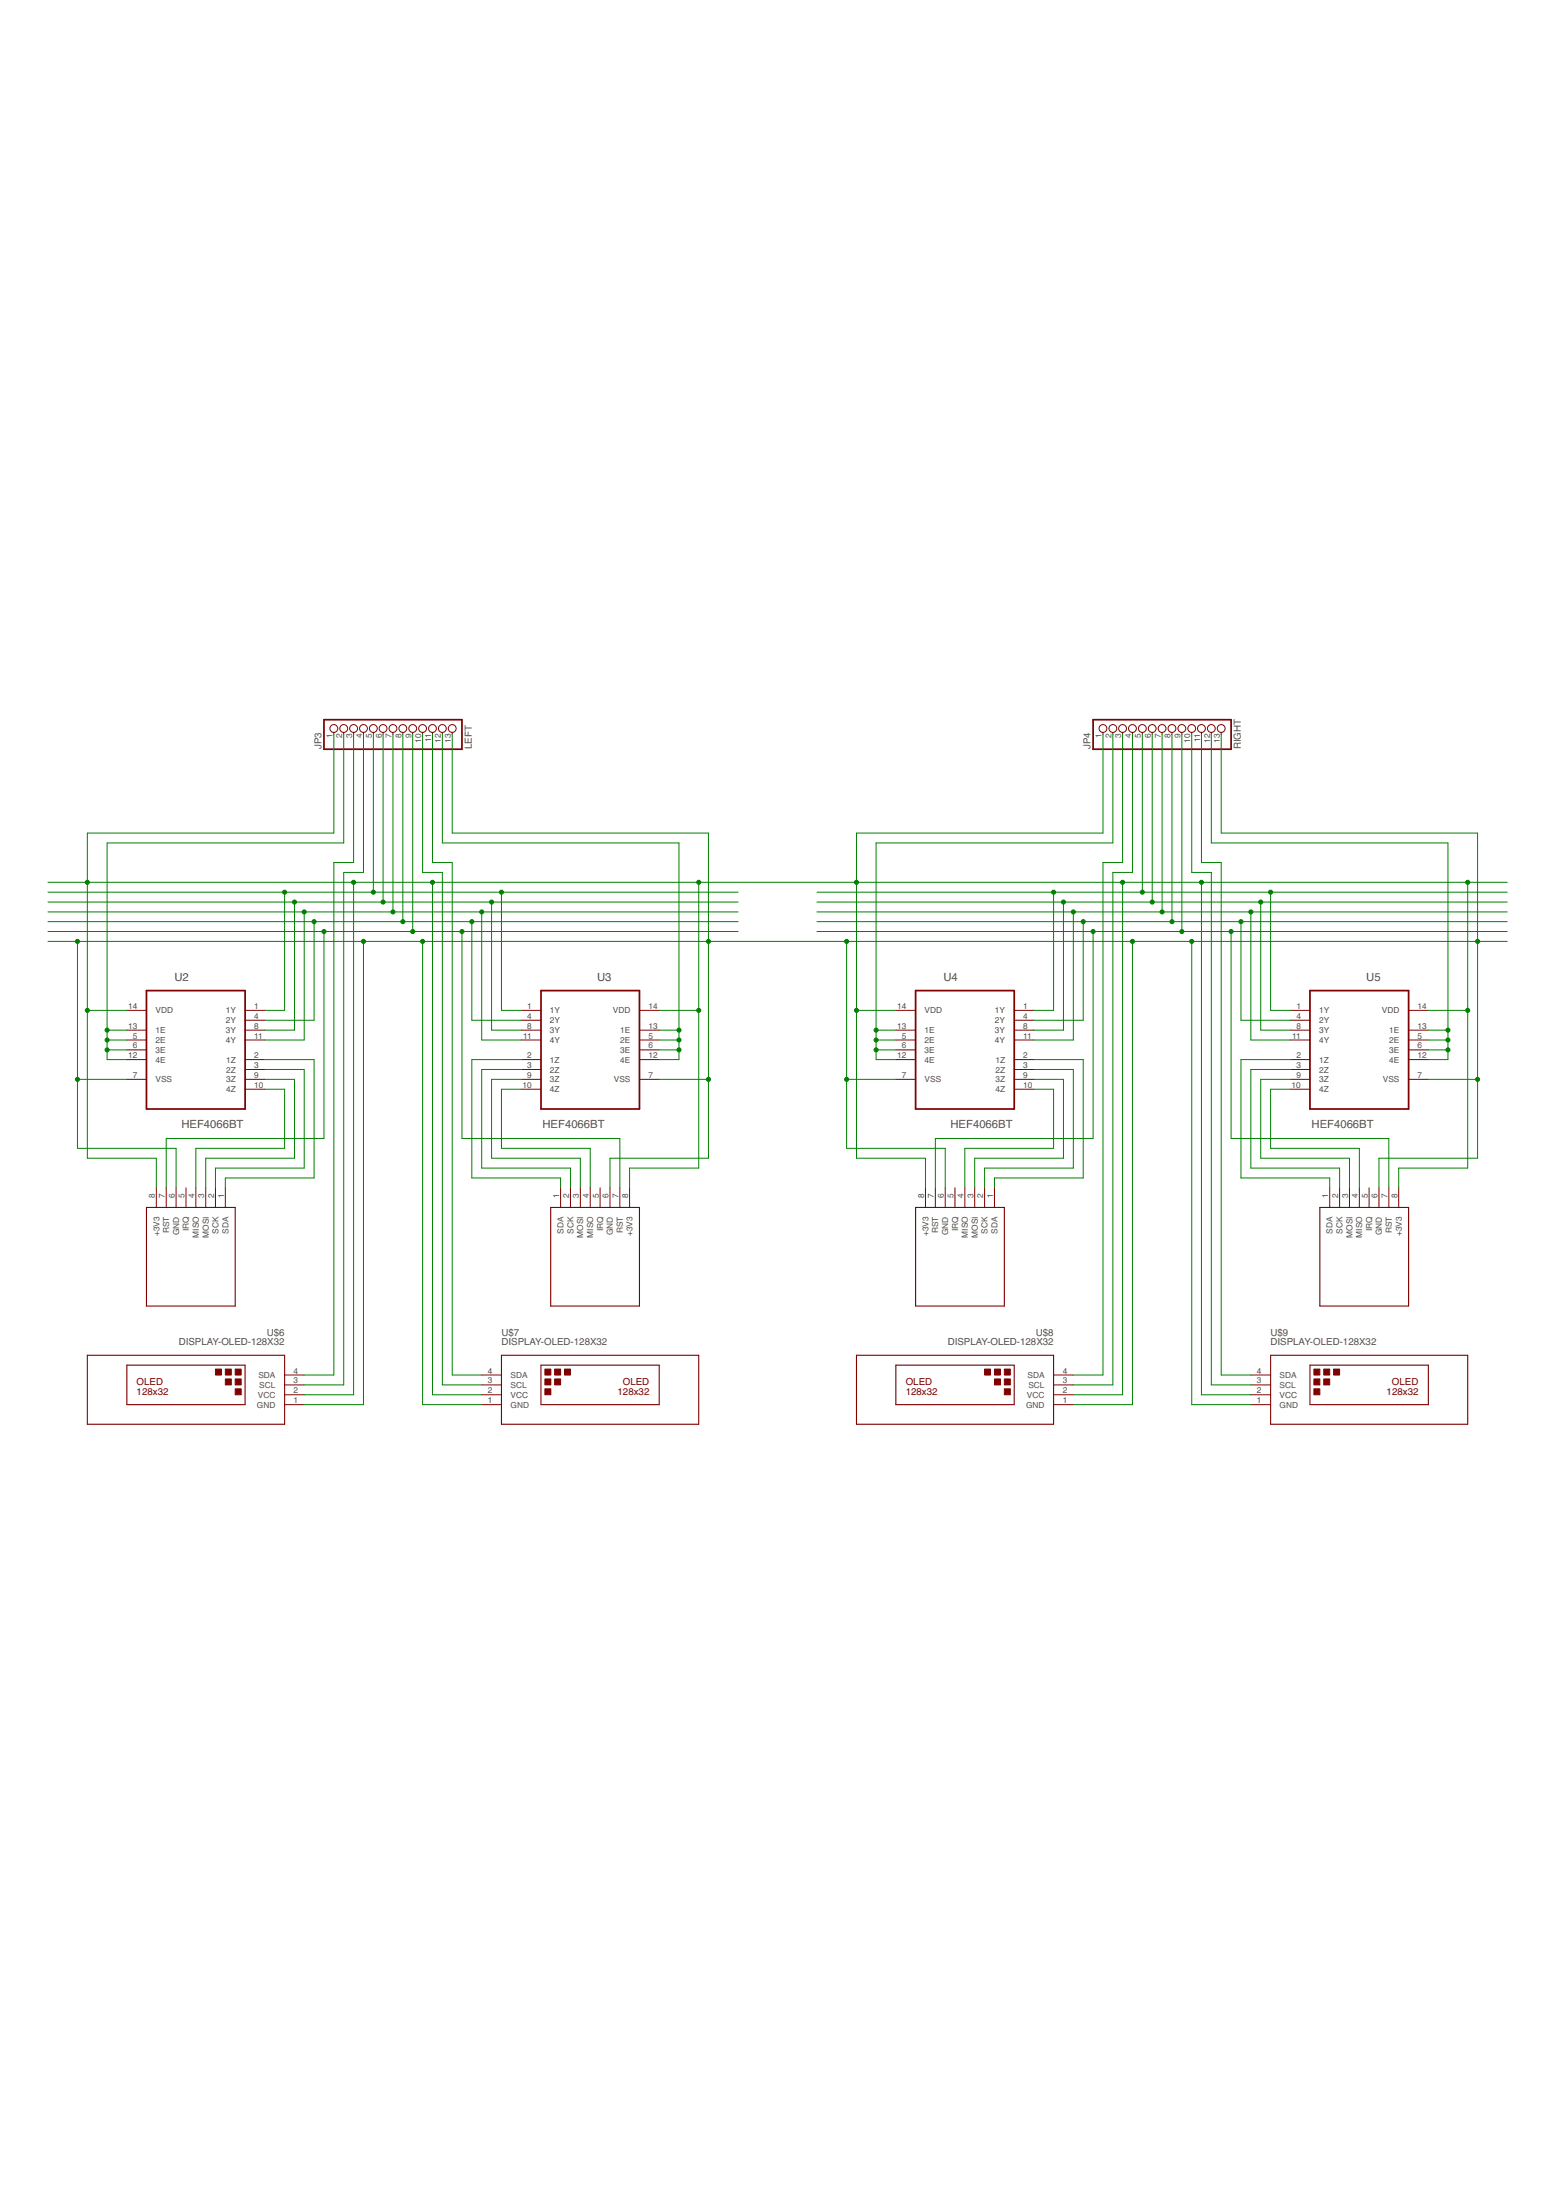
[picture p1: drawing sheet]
<?xml version="1.0" encoding="utf-8"?>
<!DOCTYPE eagle SYSTEM "eagle.dtd">
<!--
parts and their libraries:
diy-modules: Released under the Creative Commons Attribution 4.0 International License: http://creativecommons.org/licenses/by/4.0
-->
<eagle version="7.7.0">
<drawing>
<settings>
<setting alwaysvectorfont="no"/>
<setting verticaltext="up"/>
</settings>
<grid distance="0.1" unitdist="inch" unit="inch" style="lines" multiple="1" display="no" altdistance="0.01" altunitdist="inch" altunit="inch"/>
<schematic xreflabel="%F%N/%S.%C%R" xrefpart="/%S.%C%R">
<libraries>
<library name="miro">
<symbols>
<symbol name="RFID-RC522">
<pin name="SDA" x="2.54" y="2.54" length="middle" rot="R90"/>
<pin name="SCK" x="5.08" y="2.54" length="middle" rot="R90"/>
<pin name="MOSI" x="7.62" y="2.54" length="middle" rot="R90"/>
<pin name="MISO" x="10.16" y="2.54" length="middle" rot="R90"/>
<pin name="IRQ" x="12.7" y="2.54" length="middle" rot="R90"/>
<pin name="GND" x="15.24" y="2.54" length="middle" direction="pwr" rot="R90"/>
<pin name="RST" x="17.78" y="2.54" length="middle" rot="R90"/>
<pin name="+3V3" x="20.32" y="2.54" length="middle" direction="pwr" rot="R90"/>
<wire x1="0" y1="7.62" x2="0" y2="33.02" width="0.254" layer="94"/>
<wire x1="0" y1="33.02" x2="22.86" y2="33.02" width="0.254" layer="94"/>
<wire x1="22.86" y1="33.02" x2="22.86" y2="7.62" width="0.254" layer="94"/>
<wire x1="22.86" y1="7.62" x2="0" y2="7.62" width="0.254" layer="94"/>
</symbol>
</symbols>
<devicesets>
<deviceset name="RFID-RC522">
<gates>
<gate name="G$1" symbol="RFID-RC522" x="0" y="0"/>
</gates>
<devices>
<device name="" package="RFID-RC522">
<connects>
<connect gate="G$1" pin="+3V3" pad="8"/>
<connect gate="G$1" pin="GND" pad="6"/>
<connect gate="G$1" pin="IRQ" pad="5"/>
<connect gate="G$1" pin="MISO" pad="4"/>
<connect gate="G$1" pin="MOSI" pad="3"/>
<connect gate="G$1" pin="RST" pad="7"/>
<connect gate="G$1" pin="SCK" pad="2"/>
<connect gate="G$1" pin="SDA" pad="1"/>
</connects>
<technologies>
<technology name=""/>
</technologies>
</device>
</devices>
</deviceset>
</devicesets>
</library>
<library name="NXP_By_element14_Batch_1">
<symbols>
<symbol name="HEF4066BT">
<pin name="VDD" x="-17.78" y="7.62" length="middle" direction="pwr"/>
<pin name="1E" x="-17.78" y="2.54" length="middle" direction="in"/>
<pin name="2E" x="-17.78" y="0" length="middle" direction="in"/>
<pin name="3E" x="-17.78" y="-2.54" length="middle" direction="in"/>
<pin name="4E" x="-17.78" y="-5.08" length="middle" direction="in"/>
<pin name="VSS" x="-17.78" y="-10.16" length="middle" direction="pas"/>
<pin name="1Y" x="17.78" y="7.62" length="middle" rot="R180"/>
<pin name="2Y" x="17.78" y="5.08" length="middle" rot="R180"/>
<pin name="3Y" x="17.78" y="2.54" length="middle" rot="R180"/>
<pin name="4Y" x="17.78" y="0" length="middle" rot="R180"/>
<pin name="1Z" x="17.78" y="-5.08" length="middle" rot="R180"/>
<pin name="2Z" x="17.78" y="-7.62" length="middle" rot="R180"/>
<pin name="3Z" x="17.78" y="-10.16" length="middle" rot="R180"/>
<pin name="4Z" x="17.78" y="-12.7" length="middle" rot="R180"/>
<wire x1="-12.7" y1="12.7" x2="-12.7" y2="-17.78" width="0.4064" layer="94"/>
<wire x1="-12.7" y1="-17.78" x2="12.7" y2="-17.78" width="0.4064" layer="94"/>
<wire x1="12.7" y1="-17.78" x2="12.7" y2="12.7" width="0.4064" layer="94"/>
<wire x1="12.7" y1="12.7" x2="-12.7" y2="12.7" width="0.4064" layer="94"/>
<text x="-5.5118" y="15.2146" size="2.0828" layer="95" ratio="10" rot="SR0">&gt;NAME</text>
<text x="-3.7084" y="-22.7076" size="2.0828" layer="96" ratio="10" rot="SR0">&gt;VALUE</text>
</symbol>
</symbols>
<devicesets>
<deviceset name="HEF4066BT" prefix="U">
<gates>
<gate name="A" symbol="HEF4066BT" x="0" y="0"/>
</gates>
<devices>
<device name="" package="SOIC127P600X175-14N">
<connects>
<connect gate="A" pin="1E" pad="13"/>
<connect gate="A" pin="1Y" pad="1"/>
<connect gate="A" pin="1Z" pad="2"/>
<connect gate="A" pin="2E" pad="5"/>
<connect gate="A" pin="2Y" pad="4"/>
<connect gate="A" pin="2Z" pad="3"/>
<connect gate="A" pin="3E" pad="6"/>
<connect gate="A" pin="3Y" pad="8"/>
<connect gate="A" pin="3Z" pad="9"/>
<connect gate="A" pin="4E" pad="12"/>
<connect gate="A" pin="4Y" pad="11"/>
<connect gate="A" pin="4Z" pad="10"/>
<connect gate="A" pin="VDD" pad="14"/>
<connect gate="A" pin="VSS" pad="7"/>
</connects>
<technologies>
<technology name="">
<attribute name="MPN" value="HEF4066BT" constant="no"/>
<attribute name="OC_FARNELL" value="1085287" constant="no"/>
<attribute name="OC_NEWARK" value="97K1294" constant="no"/>
<attribute name="PACKAGE" value="SOIC-14" constant="no"/>
<attribute name="SUPPLIER" value="NXP" constant="no"/>
</technology>
</technologies>
</device>
</devices>
</deviceset>
</devicesets>
</library>
<library name="pinhead">
<symbols>
<symbol name="PINHD13">
<wire x1="-6.35" y1="-17.78" x2="1.27" y2="-17.78" width="0.4064" layer="94"/>
<wire x1="1.27" y1="-17.78" x2="1.27" y2="17.78" width="0.4064" layer="94"/>
<wire x1="1.27" y1="17.78" x2="-6.35" y2="17.78" width="0.4064" layer="94"/>
<wire x1="-6.35" y1="17.78" x2="-6.35" y2="-17.78" width="0.4064" layer="94"/>
<text x="-6.35" y="18.415" size="1.778" layer="95">&gt;NAME</text>
<text x="-6.35" y="-20.32" size="1.778" layer="96">&gt;VALUE</text>
<pin name="1" x="-2.54" y="15.24" visible="pad" length="short" direction="pas" function="dot"/>
<pin name="2" x="-2.54" y="12.7" visible="pad" length="short" direction="pas" function="dot"/>
<pin name="3" x="-2.54" y="10.16" visible="pad" length="short" direction="pas" function="dot"/>
<pin name="4" x="-2.54" y="7.62" visible="pad" length="short" direction="pas" function="dot"/>
<pin name="5" x="-2.54" y="5.08" visible="pad" length="short" direction="pas" function="dot"/>
<pin name="6" x="-2.54" y="2.54" visible="pad" length="short" direction="pas" function="dot"/>
<pin name="7" x="-2.54" y="0" visible="pad" length="short" direction="pas" function="dot"/>
<pin name="8" x="-2.54" y="-2.54" visible="pad" length="short" direction="pas" function="dot"/>
<pin name="9" x="-2.54" y="-5.08" visible="pad" length="short" direction="pas" function="dot"/>
<pin name="10" x="-2.54" y="-7.62" visible="pad" length="short" direction="pas" function="dot"/>
<pin name="11" x="-2.54" y="-10.16" visible="pad" length="short" direction="pas" function="dot"/>
<pin name="12" x="-2.54" y="-12.7" visible="pad" length="short" direction="pas" function="dot"/>
<pin name="13" x="-2.54" y="-15.24" visible="pad" length="short" direction="pas" function="dot"/>
</symbol>
</symbols>
<devicesets>
<deviceset name="PINHD-1X13" prefix="JP" uservalue="yes">
<gates>
<gate name="A" symbol="PINHD13" x="0" y="0"/>
</gates>
<devices>
<device name="" package="1X13">
<connects>
<connect gate="A" pin="1" pad="1"/>
<connect gate="A" pin="10" pad="10"/>
<connect gate="A" pin="11" pad="11"/>
<connect gate="A" pin="12" pad="12"/>
<connect gate="A" pin="13" pad="13"/>
<connect gate="A" pin="2" pad="2"/>
<connect gate="A" pin="3" pad="3"/>
<connect gate="A" pin="4" pad="4"/>
<connect gate="A" pin="5" pad="5"/>
<connect gate="A" pin="6" pad="6"/>
<connect gate="A" pin="7" pad="7"/>
<connect gate="A" pin="8" pad="8"/>
<connect gate="A" pin="9" pad="9"/>
</connects>
<technologies>
<technology name=""/>
</technologies>
</device>
<device name="/90" package="1X13/90">
<connects>
<connect gate="A" pin="1" pad="1"/>
<connect gate="A" pin="10" pad="10"/>
<connect gate="A" pin="11" pad="11"/>
<connect gate="A" pin="12" pad="12"/>
<connect gate="A" pin="13" pad="13"/>
<connect gate="A" pin="2" pad="2"/>
<connect gate="A" pin="3" pad="3"/>
<connect gate="A" pin="4" pad="4"/>
<connect gate="A" pin="5" pad="5"/>
<connect gate="A" pin="6" pad="6"/>
<connect gate="A" pin="7" pad="7"/>
<connect gate="A" pin="8" pad="8"/>
<connect gate="A" pin="9" pad="9"/>
</connects>
<technologies>
<technology name=""/>
</technologies>
</device>
</devices>
</deviceset>
</devicesets>
</library>
<library name="diy-modules">
<symbols>
<symbol name="DISPLAY-OLED-128X32">
<wire x1="-25.4" y1="7.62" x2="25.4" y2="7.62" width="0.254" layer="94"/>
<wire x1="25.4" y1="7.62" x2="25.4" y2="-10.16" width="0.254" layer="94"/>
<wire x1="25.4" y1="-10.16" x2="-25.4" y2="-10.16" width="0.254" layer="94"/>
<wire x1="-25.4" y1="-10.16" x2="-25.4" y2="7.62" width="0.254" layer="94"/>
<pin name="GND" x="-30.48" y="-5.08" length="middle" direction="pwr"/>
<pin name="VCC" x="-30.48" y="-2.54" length="middle" direction="pwr"/>
<pin name="SDA" x="-30.48" y="2.54" length="middle"/>
<pin name="SCL" x="-30.48" y="0" length="middle"/>
<wire x1="-15.24" y1="5.08" x2="15.24" y2="5.08" width="0.254" layer="94"/>
<wire x1="15.24" y1="5.08" x2="15.24" y2="-5.08" width="0.254" layer="94"/>
<wire x1="15.24" y1="-5.08" x2="-15.24" y2="-5.08" width="0.254" layer="94"/>
<wire x1="-15.24" y1="-5.08" x2="-15.24" y2="5.08" width="0.254" layer="94"/>
<rectangle x1="-14.224" y1="2.54" x2="-12.7" y2="4.064" layer="94"/>
<rectangle x1="-11.684" y1="2.54" x2="-10.16" y2="4.064" layer="94"/>
<rectangle x1="-14.224" y1="0" x2="-12.7" y2="1.524" layer="94"/>
<text x="-25.4" y="12.7" size="1.778" layer="95">&gt;NAME</text>
<text x="-25.4" y="10.16" size="1.778" layer="96">&gt;VALUE</text>
<rectangle x1="-9.144" y1="2.54" x2="-7.62" y2="4.064" layer="94"/>
<rectangle x1="-14.224" y1="-2.54" x2="-12.7" y2="-1.016" layer="94"/>
<rectangle x1="-11.684" y1="0" x2="-10.16" y2="1.524" layer="94"/>
<text x="12.7" y="-2.54" size="1.778" layer="94" align="bottom-right">128x32</text>
<text x="12.7" y="0" size="1.778" layer="94" align="bottom-right">OLED</text>
</symbol>
</symbols>
<devicesets>
<deviceset name="DISPLAY-OLED-128X32">
<gates>
<gate name="G$1" symbol="DISPLAY-OLED-128X32" x="0" y="0"/>
</gates>
<devices>
<device name="" package="DISPLAY-OLED-128X32">
<connects>
<connect gate="G$1" pin="GND" pad="1"/>
<connect gate="G$1" pin="SCL" pad="3"/>
<connect gate="G$1" pin="SDA" pad="4"/>
<connect gate="G$1" pin="VCC" pad="2"/>
</connects>
<technologies>
<technology name=""/>
</technologies>
</device>
</devices>
</deviceset>
</devicesets>
</library>
</libraries>
<attributes>
</attributes>
<variantdefs>
</variantdefs>
<classes>
<class number="0" name="default" width="0" drill="0">
</class>
</classes>
<parts>
<part name="U2" library="NXP_By_element14_Batch_1" deviceset="HEF4066BT" device=""/>
<part name="U3" library="NXP_By_element14_Batch_1" deviceset="HEF4066BT" device=""/>
<part name="JP3" library="pinhead" deviceset="PINHD-1X13" device="" value="LEFT"/>
<part name="U$2" library="miro" deviceset="RFID-RC522" device=""/>
<part name="U$3" library="miro" deviceset="RFID-RC522" device=""/>
<part name="U$6" library="diy-modules" deviceset="DISPLAY-OLED-128X32" device=""/>
<part name="U$7" library="diy-modules" deviceset="DISPLAY-OLED-128X32" device=""/>
<part name="U4" library="NXP_By_element14_Batch_1" deviceset="HEF4066BT" device=""/>
<part name="U5" library="NXP_By_element14_Batch_1" deviceset="HEF4066BT" device=""/>
<part name="JP4" library="pinhead" deviceset="PINHD-1X13" device="" value="RIGHT"/>
<part name="U$4" library="miro" deviceset="RFID-RC522" device=""/>
<part name="U$5" library="miro" deviceset="RFID-RC522" device=""/>
<part name="U$8" library="diy-modules" deviceset="DISPLAY-OLED-128X32" device=""/>
<part name="U$9" library="diy-modules" deviceset="DISPLAY-OLED-128X32" device=""/>
</parts>
<sheets>
<sheet>
<plain>
</plain>
<instances>
<instance part="U2" gate="A" x="48.26" y="-22.86"/>
<instance part="U3" gate="A" x="149.86" y="-22.86" rot="MR0"/>
<instance part="JP3" gate="A" x="99.06" y="58.42" rot="R90"/>
<instance part="U$2" gate="G$1" x="58.42" y="-58.42" rot="R180"/>
<instance part="U$3" gate="G$1" x="139.7" y="-58.42" rot="MR180"/>
<instance part="U$6" gate="G$1" x="45.72" y="-111.76" rot="MR0"/>
<instance part="U$7" gate="G$1" x="152.4" y="-111.76"/>
<instance part="U4" gate="A" x="246.38" y="-22.86"/>
<instance part="U5" gate="A" x="347.98" y="-22.86" rot="MR0"/>
<instance part="JP4" gate="A" x="297.18" y="58.42" rot="R90"/>
<instance part="U$4" gate="G$1" x="256.54" y="-58.42" rot="R180"/>
<instance part="U$5" gate="G$1" x="337.82" y="-58.42" rot="MR180"/>
<instance part="U$8" gate="G$1" x="243.84" y="-111.76" rot="MR0"/>
<instance part="U$9" gate="G$1" x="350.52" y="-111.76"/>
</instances>
<busses>
</busses>
<nets>
<net name="MOSI" class="0">
<segment>
<wire x1="208.28" y1="12.7" x2="271.78" y2="12.7" width="0.1524" layer="91"/>
<wire x1="271.78" y1="12.7" x2="294.64" y2="12.7" width="0.1524" layer="91"/>
<wire x1="294.64" y1="12.7" x2="322.58" y2="12.7" width="0.1524" layer="91"/>
<wire x1="322.58" y1="12.7" x2="386.08" y2="12.7" width="0.1524" layer="91"/>
<wire x1="271.78" y1="12.7" x2="271.78" y2="-20.32" width="0.1524" layer="91"/>
<pinref part="U4" gate="A" pin="3Y"/>
<wire x1="271.78" y1="-20.32" x2="264.16" y2="-20.32" width="0.1524" layer="91"/>
<junction x="271.78" y="12.7"/>
<pinref part="U5" gate="A" pin="3Y"/>
<wire x1="330.2" y1="-20.32" x2="322.58" y2="-20.32" width="0.1524" layer="91"/>
<wire x1="322.58" y1="-20.32" x2="322.58" y2="12.7" width="0.1524" layer="91"/>
<junction x="322.58" y="12.7"/>
<junction x="294.64" y="12.7"/>
<pinref part="JP4" gate="A" pin="6"/>
<wire x1="294.64" y1="12.7" x2="294.64" y2="55.88" width="0.1524" layer="91"/>
</segment>
</net>
<net name="SS" class="0">
<segment>
<pinref part="U4" gate="A" pin="1Y"/>
<wire x1="264.16" y1="-15.24" x2="269.24" y2="-15.24" width="0.1524" layer="91"/>
<wire x1="208.28" y1="15.24" x2="269.24" y2="15.24" width="0.1524" layer="91"/>
<wire x1="269.24" y1="15.24" x2="292.1" y2="15.24" width="0.1524" layer="91"/>
<wire x1="292.1" y1="15.24" x2="325.12" y2="15.24" width="0.1524" layer="91"/>
<wire x1="325.12" y1="15.24" x2="386.08" y2="15.24" width="0.1524" layer="91"/>
<wire x1="269.24" y1="-15.24" x2="269.24" y2="15.24" width="0.1524" layer="91"/>
<junction x="269.24" y="15.24"/>
<pinref part="U5" gate="A" pin="1Y"/>
<wire x1="330.2" y1="-15.24" x2="325.12" y2="-15.24" width="0.1524" layer="91"/>
<wire x1="325.12" y1="-15.24" x2="325.12" y2="15.24" width="0.1524" layer="91"/>
<junction x="325.12" y="15.24"/>
<junction x="292.1" y="15.24"/>
<pinref part="JP4" gate="A" pin="5"/>
<wire x1="292.1" y1="15.24" x2="292.1" y2="55.88" width="0.1524" layer="91"/>
</segment>
</net>
<net name="MISO" class="0">
<segment>
<wire x1="208.28" y1="10.16" x2="274.32" y2="10.16" width="0.1524" layer="91"/>
<pinref part="U4" gate="A" pin="4Y"/>
<wire x1="274.32" y1="10.16" x2="297.18" y2="10.16" width="0.1524" layer="91"/>
<wire x1="297.18" y1="10.16" x2="320.04" y2="10.16" width="0.1524" layer="91"/>
<wire x1="320.04" y1="10.16" x2="386.08" y2="10.16" width="0.1524" layer="91"/>
<wire x1="264.16" y1="-22.86" x2="274.32" y2="-22.86" width="0.1524" layer="91"/>
<wire x1="274.32" y1="-22.86" x2="274.32" y2="10.16" width="0.1524" layer="91"/>
<junction x="274.32" y="10.16"/>
<pinref part="U5" gate="A" pin="4Y"/>
<wire x1="330.2" y1="-22.86" x2="320.04" y2="-22.86" width="0.1524" layer="91"/>
<wire x1="320.04" y1="-22.86" x2="320.04" y2="10.16" width="0.1524" layer="91"/>
<junction x="320.04" y="10.16"/>
<junction x="297.18" y="10.16"/>
<pinref part="JP4" gate="A" pin="7"/>
<wire x1="297.18" y1="10.16" x2="297.18" y2="55.88" width="0.1524" layer="91"/>
</segment>
</net>
<net name="SCK" class="0">
<segment>
<wire x1="208.28" y1="7.62" x2="276.86" y2="7.62" width="0.1524" layer="91"/>
<pinref part="U4" gate="A" pin="2Y"/>
<wire x1="276.86" y1="7.62" x2="299.72" y2="7.62" width="0.1524" layer="91"/>
<wire x1="299.72" y1="7.62" x2="317.5" y2="7.62" width="0.1524" layer="91"/>
<wire x1="317.5" y1="7.62" x2="386.08" y2="7.62" width="0.1524" layer="91"/>
<wire x1="264.16" y1="-17.78" x2="276.86" y2="-17.78" width="0.1524" layer="91"/>
<wire x1="276.86" y1="-17.78" x2="276.86" y2="7.62" width="0.1524" layer="91"/>
<junction x="276.86" y="7.62"/>
<pinref part="U5" gate="A" pin="2Y"/>
<wire x1="330.2" y1="-17.78" x2="317.5" y2="-17.78" width="0.1524" layer="91"/>
<wire x1="317.5" y1="-17.78" x2="317.5" y2="7.62" width="0.1524" layer="91"/>
<junction x="317.5" y="7.62"/>
<wire x1="299.72" y1="7.62" x2="299.72" y2="55.88" width="0.1524" layer="91"/>
<junction x="299.72" y="7.62"/>
<pinref part="JP4" gate="A" pin="8"/>
</segment>
</net>
<net name="RST" class="0">
<segment>
<wire x1="208.28" y1="5.08" x2="279.4" y2="5.08" width="0.1524" layer="91"/>
<pinref part="U$4" gate="G$1" pin="RST"/>
<wire x1="279.4" y1="5.08" x2="302.26" y2="5.08" width="0.1524" layer="91"/>
<wire x1="302.26" y1="5.08" x2="314.96" y2="5.08" width="0.1524" layer="91"/>
<wire x1="314.96" y1="5.08" x2="386.08" y2="5.08" width="0.1524" layer="91"/>
<wire x1="238.76" y1="-60.96" x2="238.76" y2="-48.26" width="0.1524" layer="91"/>
<wire x1="238.76" y1="-48.26" x2="279.4" y2="-48.26" width="0.1524" layer="91"/>
<wire x1="279.4" y1="-48.26" x2="279.4" y2="5.08" width="0.1524" layer="91"/>
<junction x="279.4" y="5.08"/>
<wire x1="314.96" y1="5.08" x2="314.96" y2="-48.26" width="0.1524" layer="91"/>
<pinref part="U$5" gate="G$1" pin="RST"/>
<wire x1="314.96" y1="-48.26" x2="355.6" y2="-48.26" width="0.1524" layer="91"/>
<wire x1="355.6" y1="-48.26" x2="355.6" y2="-60.96" width="0.1524" layer="91"/>
<junction x="314.96" y="5.08"/>
<wire x1="302.26" y1="5.08" x2="302.26" y2="55.88" width="0.1524" layer="91"/>
<junction x="302.26" y="5.08"/>
<pinref part="JP4" gate="A" pin="9"/>
</segment>
<segment>
<pinref part="JP3" gate="A" pin="9"/>
<pinref part="U$3" gate="G$1" pin="RST"/>
<wire x1="157.48" y1="-48.26" x2="157.48" y2="-60.96" width="0.1524" layer="91"/>
<wire x1="116.84" y1="-48.26" x2="157.48" y2="-48.26" width="0.1524" layer="91"/>
<wire x1="116.84" y1="5.08" x2="187.96" y2="5.08" width="0.1524" layer="91"/>
<wire x1="116.84" y1="5.08" x2="116.84" y2="-48.26" width="0.1524" layer="91"/>
<junction x="116.84" y="5.08"/>
<wire x1="104.14" y1="5.08" x2="116.84" y2="5.08" width="0.1524" layer="91"/>
<wire x1="104.14" y1="5.08" x2="104.14" y2="55.88" width="0.1524" layer="91"/>
<junction x="104.14" y="5.08"/>
<wire x1="10.16" y1="5.08" x2="81.28" y2="5.08" width="0.1524" layer="91"/>
<wire x1="81.28" y1="5.08" x2="104.14" y2="5.08" width="0.1524" layer="91"/>
<junction x="81.28" y="5.08"/>
<wire x1="81.28" y1="-48.26" x2="81.28" y2="5.08" width="0.1524" layer="91"/>
<pinref part="U$2" gate="G$1" pin="RST"/>
<wire x1="40.64" y1="-60.96" x2="40.64" y2="-48.26" width="0.1524" layer="91"/>
<wire x1="40.64" y1="-48.26" x2="81.28" y2="-48.26" width="0.1524" layer="91"/>
</segment>
</net>
<net name="+3V3" class="0">
<segment>
<pinref part="U3" gate="A" pin="VDD"/>
<wire x1="167.64" y1="-15.24" x2="177.8" y2="-15.24" width="0.1524" layer="91"/>
<pinref part="U$3" gate="G$1" pin="+3V3"/>
<wire x1="160.02" y1="-60.96" x2="160.02" y2="-55.88" width="0.1524" layer="91"/>
<wire x1="160.02" y1="-55.88" x2="177.8" y2="-55.88" width="0.1524" layer="91"/>
<wire x1="177.8" y1="-55.88" x2="177.8" y2="-15.24" width="0.1524" layer="91"/>
<junction x="177.8" y="-15.24"/>
<wire x1="177.8" y1="-15.24" x2="177.8" y2="17.78" width="0.1524" layer="91"/>
<junction x="177.8" y="17.78"/>
<pinref part="JP3" gate="A" pin="1"/>
<wire x1="83.82" y1="30.48" x2="83.82" y2="55.88" width="0.1524" layer="91"/>
<wire x1="20.32" y1="30.48" x2="83.82" y2="30.48" width="0.1524" layer="91"/>
<wire x1="10.16" y1="17.78" x2="20.32" y2="17.78" width="0.1524" layer="91"/>
<pinref part="U2" gate="A" pin="VDD"/>
<wire x1="30.48" y1="-15.24" x2="20.32" y2="-15.24" width="0.1524" layer="91"/>
<pinref part="U$2" gate="G$1" pin="+3V3"/>
<wire x1="38.1" y1="-60.96" x2="38.1" y2="-53.34" width="0.1524" layer="91"/>
<wire x1="38.1" y1="-53.34" x2="20.32" y2="-53.34" width="0.1524" layer="91"/>
<wire x1="20.32" y1="-53.34" x2="20.32" y2="-15.24" width="0.1524" layer="91"/>
<junction x="20.32" y="-15.24"/>
<wire x1="20.32" y1="-15.24" x2="20.32" y2="17.78" width="0.1524" layer="91"/>
<junction x="20.32" y="17.78"/>
<wire x1="20.32" y1="17.78" x2="20.32" y2="30.48" width="0.1524" layer="91"/>
<wire x1="20.32" y1="17.78" x2="88.9" y2="17.78" width="0.1524" layer="91"/>
<pinref part="U$6" gate="G$1" pin="VCC"/>
<wire x1="76.2" y1="-114.3" x2="88.9" y2="-114.3" width="0.1524" layer="91"/>
<wire x1="88.9" y1="-114.3" x2="88.9" y2="17.78" width="0.1524" layer="91"/>
<junction x="88.9" y="17.78"/>
<wire x1="88.9" y1="17.78" x2="109.22" y2="17.78" width="0.1524" layer="91"/>
<wire x1="109.22" y1="17.78" x2="177.8" y2="17.78" width="0.1524" layer="91"/>
<junction x="109.22" y="17.78"/>
<pinref part="U$7" gate="G$1" pin="VCC"/>
<wire x1="121.92" y1="-114.3" x2="109.22" y2="-114.3" width="0.1524" layer="91"/>
<wire x1="109.22" y1="-114.3" x2="109.22" y2="17.78" width="0.1524" layer="91"/>
<pinref part="U4" gate="A" pin="VDD"/>
<wire x1="218.44" y1="17.78" x2="287.02" y2="17.78" width="0.1524" layer="91"/>
<wire x1="287.02" y1="17.78" x2="307.34" y2="17.78" width="0.1524" layer="91"/>
<wire x1="307.34" y1="17.78" x2="375.92" y2="17.78" width="0.1524" layer="91"/>
<wire x1="375.92" y1="17.78" x2="386.08" y2="17.78" width="0.1524" layer="91"/>
<wire x1="228.6" y1="-15.24" x2="218.44" y2="-15.24" width="0.1524" layer="91"/>
<wire x1="218.44" y1="-15.24" x2="218.44" y2="17.78" width="0.1524" layer="91"/>
<pinref part="U$4" gate="G$1" pin="+3V3"/>
<wire x1="236.22" y1="-60.96" x2="236.22" y2="-53.34" width="0.1524" layer="91"/>
<wire x1="236.22" y1="-53.34" x2="218.44" y2="-53.34" width="0.1524" layer="91"/>
<wire x1="218.44" y1="-53.34" x2="218.44" y2="-15.24" width="0.1524" layer="91"/>
<junction x="218.44" y="-15.24"/>
<junction x="218.44" y="17.78"/>
<pinref part="U$8" gate="G$1" pin="VCC"/>
<wire x1="274.32" y1="-114.3" x2="287.02" y2="-114.3" width="0.1524" layer="91"/>
<wire x1="287.02" y1="-114.3" x2="287.02" y2="17.78" width="0.1524" layer="91"/>
<pinref part="U$9" gate="G$1" pin="VCC"/>
<wire x1="320.04" y1="-114.3" x2="307.34" y2="-114.3" width="0.1524" layer="91"/>
<wire x1="307.34" y1="-114.3" x2="307.34" y2="17.78" width="0.1524" layer="91"/>
<wire x1="218.44" y1="17.78" x2="218.44" y2="30.48" width="0.1524" layer="91"/>
<wire x1="218.44" y1="30.48" x2="281.94" y2="30.48" width="0.1524" layer="91"/>
<junction x="287.02" y="17.78"/>
<junction x="307.34" y="17.78"/>
<pinref part="U5" gate="A" pin="VDD"/>
<wire x1="365.76" y1="-15.24" x2="375.92" y2="-15.24" width="0.1524" layer="91"/>
<wire x1="375.92" y1="-15.24" x2="375.92" y2="17.78" width="0.1524" layer="91"/>
<junction x="375.92" y="17.78"/>
<pinref part="U$5" gate="G$1" pin="+3V3"/>
<wire x1="358.14" y1="-60.96" x2="358.14" y2="-55.88" width="0.1524" layer="91"/>
<wire x1="358.14" y1="-55.88" x2="375.92" y2="-55.88" width="0.1524" layer="91"/>
<wire x1="375.92" y1="-55.88" x2="375.92" y2="-15.24" width="0.1524" layer="91"/>
<junction x="375.92" y="-15.24"/>
<pinref part="JP4" gate="A" pin="1"/>
<wire x1="281.94" y1="30.48" x2="281.94" y2="55.88" width="0.1524" layer="91"/>
<wire x1="177.8" y1="17.78" x2="218.44" y2="17.78" width="0.1524" layer="91"/>
</segment>
</net>
<net name="GND" class="0">
<segment>
<pinref part="JP3" gate="A" pin="13"/>
<wire x1="114.3" y1="30.48" x2="114.3" y2="55.88" width="0.1524" layer="91"/>
<wire x1="180.34" y1="30.48" x2="114.3" y2="30.48" width="0.1524" layer="91"/>
<pinref part="U3" gate="A" pin="VSS"/>
<wire x1="167.64" y1="-33.02" x2="180.34" y2="-33.02" width="0.1524" layer="91"/>
<pinref part="U$3" gate="G$1" pin="GND"/>
<wire x1="154.94" y1="-60.96" x2="154.94" y2="-53.34" width="0.1524" layer="91"/>
<wire x1="154.94" y1="-53.34" x2="180.34" y2="-53.34" width="0.1524" layer="91"/>
<wire x1="180.34" y1="-53.34" x2="180.34" y2="-33.02" width="0.1524" layer="91"/>
<junction x="180.34" y="-33.02"/>
<wire x1="180.34" y1="-33.02" x2="180.34" y2="2.54" width="0.1524" layer="91"/>
<wire x1="180.34" y1="2.54" x2="180.34" y2="30.48" width="0.1524" layer="91"/>
<junction x="180.34" y="2.54"/>
<wire x1="106.68" y1="2.54" x2="180.34" y2="2.54" width="0.1524" layer="91"/>
<pinref part="U$7" gate="G$1" pin="GND"/>
<wire x1="121.92" y1="-116.84" x2="106.68" y2="-116.84" width="0.1524" layer="91"/>
<wire x1="106.68" y1="-116.84" x2="106.68" y2="2.54" width="0.1524" layer="91"/>
<junction x="106.68" y="2.54"/>
<wire x1="91.44" y1="2.54" x2="106.68" y2="2.54" width="0.1524" layer="91"/>
<pinref part="U$6" gate="G$1" pin="GND"/>
<wire x1="76.2" y1="-116.84" x2="91.44" y2="-116.84" width="0.1524" layer="91"/>
<wire x1="91.44" y1="-116.84" x2="91.44" y2="2.54" width="0.1524" layer="91"/>
<junction x="91.44" y="2.54"/>
<wire x1="10.16" y1="2.54" x2="17.78" y2="2.54" width="0.1524" layer="91"/>
<wire x1="17.78" y1="2.54" x2="91.44" y2="2.54" width="0.1524" layer="91"/>
<junction x="17.78" y="2.54"/>
<wire x1="17.78" y1="-33.02" x2="17.78" y2="2.54" width="0.1524" layer="91"/>
<pinref part="U$2" gate="G$1" pin="GND"/>
<wire x1="43.18" y1="-60.96" x2="43.18" y2="-50.8" width="0.1524" layer="91"/>
<wire x1="43.18" y1="-50.8" x2="17.78" y2="-50.8" width="0.1524" layer="91"/>
<wire x1="17.78" y1="-50.8" x2="17.78" y2="-33.02" width="0.1524" layer="91"/>
<junction x="17.78" y="-33.02"/>
<pinref part="U2" gate="A" pin="VSS"/>
<wire x1="30.48" y1="-33.02" x2="17.78" y2="-33.02" width="0.1524" layer="91"/>
<wire x1="215.9" y1="2.54" x2="289.56" y2="2.54" width="0.1524" layer="91"/>
<wire x1="289.56" y1="2.54" x2="304.8" y2="2.54" width="0.1524" layer="91"/>
<wire x1="304.8" y1="2.54" x2="378.46" y2="2.54" width="0.1524" layer="91"/>
<pinref part="U4" gate="A" pin="VSS"/>
<wire x1="378.46" y1="2.54" x2="386.08" y2="2.54" width="0.1524" layer="91"/>
<wire x1="228.6" y1="-33.02" x2="215.9" y2="-33.02" width="0.1524" layer="91"/>
<wire x1="215.9" y1="-33.02" x2="215.9" y2="2.54" width="0.1524" layer="91"/>
<pinref part="U$4" gate="G$1" pin="GND"/>
<wire x1="241.3" y1="-60.96" x2="241.3" y2="-50.8" width="0.1524" layer="91"/>
<wire x1="241.3" y1="-50.8" x2="215.9" y2="-50.8" width="0.1524" layer="91"/>
<wire x1="215.9" y1="-50.8" x2="215.9" y2="-33.02" width="0.1524" layer="91"/>
<junction x="215.9" y="-33.02"/>
<junction x="215.9" y="2.54"/>
<pinref part="U$8" gate="G$1" pin="GND"/>
<wire x1="274.32" y1="-116.84" x2="289.56" y2="-116.84" width="0.1524" layer="91"/>
<wire x1="289.56" y1="-116.84" x2="289.56" y2="2.54" width="0.1524" layer="91"/>
<pinref part="U$9" gate="G$1" pin="GND"/>
<wire x1="320.04" y1="-116.84" x2="304.8" y2="-116.84" width="0.1524" layer="91"/>
<wire x1="304.8" y1="-116.84" x2="304.8" y2="2.54" width="0.1524" layer="91"/>
<junction x="289.56" y="2.54"/>
<junction x="304.8" y="2.54"/>
<pinref part="U5" gate="A" pin="VSS"/>
<wire x1="365.76" y1="-33.02" x2="378.46" y2="-33.02" width="0.1524" layer="91"/>
<wire x1="378.46" y1="-33.02" x2="378.46" y2="2.54" width="0.1524" layer="91"/>
<wire x1="378.46" y1="2.54" x2="378.46" y2="30.48" width="0.1524" layer="91"/>
<wire x1="378.46" y1="30.48" x2="312.42" y2="30.48" width="0.1524" layer="91"/>
<junction x="378.46" y="2.54"/>
<pinref part="U$5" gate="G$1" pin="GND"/>
<wire x1="353.06" y1="-60.96" x2="353.06" y2="-53.34" width="0.1524" layer="91"/>
<wire x1="353.06" y1="-53.34" x2="378.46" y2="-53.34" width="0.1524" layer="91"/>
<wire x1="378.46" y1="-53.34" x2="378.46" y2="-33.02" width="0.1524" layer="91"/>
<junction x="378.46" y="-33.02"/>
<pinref part="JP4" gate="A" pin="13"/>
<wire x1="312.42" y1="30.48" x2="312.42" y2="55.88" width="0.1524" layer="91"/>
<wire x1="180.34" y1="2.54" x2="215.9" y2="2.54" width="0.1524" layer="91"/>
</segment>
</net>
<net name="SS-OUT1" class="0">
<segment>
<pinref part="U$2" gate="G$1" pin="SDA"/>
<wire x1="55.88" y1="-60.96" x2="55.88" y2="-58.42" width="0.1524" layer="91"/>
<wire x1="55.88" y1="-58.42" x2="78.74" y2="-58.42" width="0.1524" layer="91"/>
<pinref part="U2" gate="A" pin="1Z"/>
<wire x1="78.74" y1="-58.42" x2="78.74" y2="-27.94" width="0.1524" layer="91"/>
<wire x1="78.74" y1="-27.94" x2="66.04" y2="-27.94" width="0.1524" layer="91"/>
</segment>
</net>
<net name="SCK-OUT1" class="0">
<segment>
<pinref part="U$2" gate="G$1" pin="SCK"/>
<wire x1="53.34" y1="-60.96" x2="53.34" y2="-55.88" width="0.1524" layer="91"/>
<wire x1="53.34" y1="-55.88" x2="76.2" y2="-55.88" width="0.1524" layer="91"/>
<pinref part="U2" gate="A" pin="2Z"/>
<wire x1="76.2" y1="-55.88" x2="76.2" y2="-30.48" width="0.1524" layer="91"/>
<wire x1="76.2" y1="-30.48" x2="66.04" y2="-30.48" width="0.1524" layer="91"/>
</segment>
</net>
<net name="MOSI-OUT1" class="0">
<segment>
<pinref part="U$2" gate="G$1" pin="MOSI"/>
<wire x1="50.8" y1="-60.96" x2="50.8" y2="-53.34" width="0.1524" layer="91"/>
<wire x1="50.8" y1="-53.34" x2="73.66" y2="-53.34" width="0.1524" layer="91"/>
<pinref part="U2" gate="A" pin="3Z"/>
<wire x1="73.66" y1="-53.34" x2="73.66" y2="-33.02" width="0.1524" layer="91"/>
<wire x1="73.66" y1="-33.02" x2="66.04" y2="-33.02" width="0.1524" layer="91"/>
</segment>
</net>
<net name="MISO-OUT1" class="0">
<segment>
<pinref part="U$2" gate="G$1" pin="MISO"/>
<wire x1="48.26" y1="-60.96" x2="48.26" y2="-50.8" width="0.1524" layer="91"/>
<wire x1="48.26" y1="-50.8" x2="71.12" y2="-50.8" width="0.1524" layer="91"/>
<pinref part="U2" gate="A" pin="4Z"/>
<wire x1="71.12" y1="-50.8" x2="71.12" y2="-35.56" width="0.1524" layer="91"/>
<wire x1="71.12" y1="-35.56" x2="66.04" y2="-35.56" width="0.1524" layer="91"/>
</segment>
</net>
<net name="ENA1" class="0">
<segment>
<pinref part="U2" gate="A" pin="4E"/>
<wire x1="30.48" y1="-27.94" x2="25.4" y2="-27.94" width="0.1524" layer="91"/>
<wire x1="25.4" y1="-27.94" x2="25.4" y2="-25.4" width="0.1524" layer="91"/>
<wire x1="25.4" y1="-25.4" x2="25.4" y2="-22.86" width="0.1524" layer="91"/>
<wire x1="25.4" y1="-22.86" x2="25.4" y2="-20.32" width="0.1524" layer="91"/>
<wire x1="25.4" y1="-20.32" x2="25.4" y2="27.94" width="0.1524" layer="91"/>
<wire x1="25.4" y1="27.94" x2="86.36" y2="27.94" width="0.1524" layer="91"/>
<pinref part="U2" gate="A" pin="1E"/>
<wire x1="30.48" y1="-20.32" x2="25.4" y2="-20.32" width="0.1524" layer="91"/>
<pinref part="U2" gate="A" pin="2E"/>
<wire x1="30.48" y1="-22.86" x2="25.4" y2="-22.86" width="0.1524" layer="91"/>
<pinref part="U2" gate="A" pin="3E"/>
<wire x1="30.48" y1="-25.4" x2="25.4" y2="-25.4" width="0.1524" layer="91"/>
<junction x="25.4" y="-20.32"/>
<junction x="25.4" y="-22.86"/>
<junction x="25.4" y="-25.4"/>
<pinref part="JP3" gate="A" pin="2"/>
<wire x1="86.36" y1="27.94" x2="86.36" y2="55.88" width="0.1524" layer="91"/>
</segment>
</net>
<net name="SDA1" class="0">
<segment>
<pinref part="U$6" gate="G$1" pin="SDA"/>
<wire x1="83.82" y1="-109.22" x2="76.2" y2="-109.22" width="0.1524" layer="91"/>
<wire x1="83.82" y1="-109.22" x2="83.82" y2="22.86" width="0.1524" layer="91"/>
<wire x1="83.82" y1="22.86" x2="88.9" y2="22.86" width="0.1524" layer="91"/>
<pinref part="JP3" gate="A" pin="3"/>
<wire x1="88.9" y1="22.86" x2="88.9" y2="55.88" width="0.1524" layer="91"/>
</segment>
</net>
<net name="SCL1" class="0">
<segment>
<pinref part="U$6" gate="G$1" pin="SCL"/>
<wire x1="86.36" y1="-111.76" x2="76.2" y2="-111.76" width="0.1524" layer="91"/>
<wire x1="86.36" y1="-111.76" x2="86.36" y2="20.32" width="0.1524" layer="91"/>
<wire x1="86.36" y1="20.32" x2="91.44" y2="20.32" width="0.1524" layer="91"/>
<pinref part="JP3" gate="A" pin="4"/>
<wire x1="91.44" y1="20.32" x2="91.44" y2="55.88" width="0.1524" layer="91"/>
</segment>
</net>
<net name="SCL2" class="0">
<segment>
<pinref part="U$7" gate="G$1" pin="SCL"/>
<wire x1="121.92" y1="-111.76" x2="111.76" y2="-111.76" width="0.1524" layer="91"/>
<wire x1="111.76" y1="-111.76" x2="111.76" y2="20.32" width="0.1524" layer="91"/>
<wire x1="111.76" y1="20.32" x2="106.68" y2="20.32" width="0.1524" layer="91"/>
<pinref part="JP3" gate="A" pin="10"/>
<wire x1="106.68" y1="20.32" x2="106.68" y2="55.88" width="0.1524" layer="91"/>
</segment>
</net>
<net name="SDA2" class="0">
<segment>
<pinref part="U$7" gate="G$1" pin="SDA"/>
<wire x1="121.92" y1="-109.22" x2="114.3" y2="-109.22" width="0.1524" layer="91"/>
<wire x1="114.3" y1="-109.22" x2="114.3" y2="22.86" width="0.1524" layer="91"/>
<wire x1="114.3" y1="22.86" x2="109.22" y2="22.86" width="0.1524" layer="91"/>
<pinref part="JP3" gate="A" pin="11"/>
<wire x1="109.22" y1="22.86" x2="109.22" y2="55.88" width="0.1524" layer="91"/>
</segment>
</net>
<net name="ENA2" class="0">
<segment>
<pinref part="U3" gate="A" pin="4E"/>
<wire x1="167.64" y1="-27.94" x2="172.72" y2="-27.94" width="0.1524" layer="91"/>
<wire x1="172.72" y1="-27.94" x2="172.72" y2="-25.4" width="0.1524" layer="91"/>
<wire x1="172.72" y1="-25.4" x2="172.72" y2="-22.86" width="0.1524" layer="91"/>
<wire x1="172.72" y1="-22.86" x2="172.72" y2="-20.32" width="0.1524" layer="91"/>
<wire x1="172.72" y1="-20.32" x2="172.72" y2="27.94" width="0.1524" layer="91"/>
<wire x1="172.72" y1="27.94" x2="111.76" y2="27.94" width="0.1524" layer="91"/>
<pinref part="U3" gate="A" pin="3E"/>
<wire x1="167.64" y1="-25.4" x2="172.72" y2="-25.4" width="0.1524" layer="91"/>
<pinref part="U3" gate="A" pin="2E"/>
<wire x1="167.64" y1="-22.86" x2="172.72" y2="-22.86" width="0.1524" layer="91"/>
<pinref part="U3" gate="A" pin="1E"/>
<wire x1="167.64" y1="-20.32" x2="172.72" y2="-20.32" width="0.1524" layer="91"/>
<junction x="172.72" y="-20.32"/>
<junction x="172.72" y="-22.86"/>
<junction x="172.72" y="-25.4"/>
<pinref part="JP3" gate="A" pin="12"/>
<wire x1="111.76" y1="27.94" x2="111.76" y2="55.88" width="0.1524" layer="91"/>
</segment>
</net>
<net name="MISO-OUT2" class="0">
<segment>
<pinref part="U3" gate="A" pin="4Z"/>
<wire x1="132.08" y1="-35.56" x2="127" y2="-35.56" width="0.1524" layer="91"/>
<wire x1="127" y1="-35.56" x2="127" y2="-50.8" width="0.1524" layer="91"/>
<pinref part="U$3" gate="G$1" pin="MISO"/>
<wire x1="127" y1="-50.8" x2="149.86" y2="-50.8" width="0.1524" layer="91"/>
<wire x1="149.86" y1="-50.8" x2="149.86" y2="-60.96" width="0.1524" layer="91"/>
</segment>
</net>
<net name="MOSI-OUT2" class="0">
<segment>
<pinref part="U3" gate="A" pin="3Z"/>
<wire x1="132.08" y1="-33.02" x2="124.46" y2="-33.02" width="0.1524" layer="91"/>
<wire x1="124.46" y1="-33.02" x2="124.46" y2="-53.34" width="0.1524" layer="91"/>
<pinref part="U$3" gate="G$1" pin="MOSI"/>
<wire x1="124.46" y1="-53.34" x2="147.32" y2="-53.34" width="0.1524" layer="91"/>
<wire x1="147.32" y1="-53.34" x2="147.32" y2="-60.96" width="0.1524" layer="91"/>
</segment>
</net>
<net name="SCK-OUT2" class="0">
<segment>
<pinref part="U3" gate="A" pin="2Z"/>
<wire x1="132.08" y1="-30.48" x2="121.92" y2="-30.48" width="0.1524" layer="91"/>
<wire x1="121.92" y1="-30.48" x2="121.92" y2="-55.88" width="0.1524" layer="91"/>
<pinref part="U$3" gate="G$1" pin="SCK"/>
<wire x1="121.92" y1="-55.88" x2="144.78" y2="-55.88" width="0.1524" layer="91"/>
<wire x1="144.78" y1="-55.88" x2="144.78" y2="-60.96" width="0.1524" layer="91"/>
</segment>
</net>
<net name="SS-OUT2" class="0">
<segment>
<pinref part="U3" gate="A" pin="1Z"/>
<wire x1="132.08" y1="-27.94" x2="119.38" y2="-27.94" width="0.1524" layer="91"/>
<wire x1="119.38" y1="-27.94" x2="119.38" y2="-58.42" width="0.1524" layer="91"/>
<pinref part="U$3" gate="G$1" pin="SDA"/>
<wire x1="119.38" y1="-58.42" x2="142.24" y2="-58.42" width="0.1524" layer="91"/>
<wire x1="142.24" y1="-58.42" x2="142.24" y2="-60.96" width="0.1524" layer="91"/>
</segment>
</net>
<net name="SS-OUT3" class="0">
<segment>
<pinref part="U$4" gate="G$1" pin="SDA"/>
<wire x1="254" y1="-60.96" x2="254" y2="-58.42" width="0.1524" layer="91"/>
<wire x1="254" y1="-58.42" x2="276.86" y2="-58.42" width="0.1524" layer="91"/>
<pinref part="U4" gate="A" pin="1Z"/>
<wire x1="276.86" y1="-58.42" x2="276.86" y2="-27.94" width="0.1524" layer="91"/>
<wire x1="276.86" y1="-27.94" x2="264.16" y2="-27.94" width="0.1524" layer="91"/>
</segment>
</net>
<net name="SCK-OUT3" class="0">
<segment>
<pinref part="U$4" gate="G$1" pin="SCK"/>
<wire x1="251.46" y1="-60.96" x2="251.46" y2="-55.88" width="0.1524" layer="91"/>
<wire x1="251.46" y1="-55.88" x2="274.32" y2="-55.88" width="0.1524" layer="91"/>
<pinref part="U4" gate="A" pin="2Z"/>
<wire x1="274.32" y1="-55.88" x2="274.32" y2="-30.48" width="0.1524" layer="91"/>
<wire x1="274.32" y1="-30.48" x2="264.16" y2="-30.48" width="0.1524" layer="91"/>
</segment>
</net>
<net name="MOSI-OUT3" class="0">
<segment>
<pinref part="U$4" gate="G$1" pin="MOSI"/>
<wire x1="248.92" y1="-60.96" x2="248.92" y2="-53.34" width="0.1524" layer="91"/>
<wire x1="248.92" y1="-53.34" x2="271.78" y2="-53.34" width="0.1524" layer="91"/>
<pinref part="U4" gate="A" pin="3Z"/>
<wire x1="271.78" y1="-53.34" x2="271.78" y2="-33.02" width="0.1524" layer="91"/>
<wire x1="271.78" y1="-33.02" x2="264.16" y2="-33.02" width="0.1524" layer="91"/>
</segment>
</net>
<net name="MISO-OUT3" class="0">
<segment>
<pinref part="U$4" gate="G$1" pin="MISO"/>
<wire x1="246.38" y1="-60.96" x2="246.38" y2="-50.8" width="0.1524" layer="91"/>
<wire x1="246.38" y1="-50.8" x2="269.24" y2="-50.8" width="0.1524" layer="91"/>
<pinref part="U4" gate="A" pin="4Z"/>
<wire x1="269.24" y1="-50.8" x2="269.24" y2="-35.56" width="0.1524" layer="91"/>
<wire x1="269.24" y1="-35.56" x2="264.16" y2="-35.56" width="0.1524" layer="91"/>
</segment>
</net>
<net name="ENA3" class="0">
<segment>
<pinref part="U4" gate="A" pin="4E"/>
<wire x1="228.6" y1="-27.94" x2="223.52" y2="-27.94" width="0.1524" layer="91"/>
<wire x1="223.52" y1="-27.94" x2="223.52" y2="-25.4" width="0.1524" layer="91"/>
<wire x1="223.52" y1="-25.4" x2="223.52" y2="-22.86" width="0.1524" layer="91"/>
<wire x1="223.52" y1="-22.86" x2="223.52" y2="-20.32" width="0.1524" layer="91"/>
<wire x1="223.52" y1="-20.32" x2="223.52" y2="27.94" width="0.1524" layer="91"/>
<wire x1="223.52" y1="27.94" x2="284.48" y2="27.94" width="0.1524" layer="91"/>
<pinref part="U4" gate="A" pin="1E"/>
<wire x1="228.6" y1="-20.32" x2="223.52" y2="-20.32" width="0.1524" layer="91"/>
<pinref part="U4" gate="A" pin="2E"/>
<wire x1="228.6" y1="-22.86" x2="223.52" y2="-22.86" width="0.1524" layer="91"/>
<pinref part="U4" gate="A" pin="3E"/>
<wire x1="228.6" y1="-25.4" x2="223.52" y2="-25.4" width="0.1524" layer="91"/>
<junction x="223.52" y="-20.32"/>
<junction x="223.52" y="-22.86"/>
<junction x="223.52" y="-25.4"/>
<pinref part="JP4" gate="A" pin="2"/>
<wire x1="284.48" y1="27.94" x2="284.48" y2="55.88" width="0.1524" layer="91"/>
</segment>
</net>
<net name="SDA3" class="0">
<segment>
<pinref part="U$8" gate="G$1" pin="SDA"/>
<wire x1="281.94" y1="-109.22" x2="274.32" y2="-109.22" width="0.1524" layer="91"/>
<wire x1="281.94" y1="-109.22" x2="281.94" y2="22.86" width="0.1524" layer="91"/>
<wire x1="281.94" y1="22.86" x2="287.02" y2="22.86" width="0.1524" layer="91"/>
<pinref part="JP4" gate="A" pin="3"/>
<wire x1="287.02" y1="22.86" x2="287.02" y2="55.88" width="0.1524" layer="91"/>
</segment>
</net>
<net name="SCL3" class="0">
<segment>
<pinref part="U$8" gate="G$1" pin="SCL"/>
<wire x1="284.48" y1="-111.76" x2="274.32" y2="-111.76" width="0.1524" layer="91"/>
<wire x1="284.48" y1="-111.76" x2="284.48" y2="20.32" width="0.1524" layer="91"/>
<wire x1="284.48" y1="20.32" x2="289.56" y2="20.32" width="0.1524" layer="91"/>
<pinref part="JP4" gate="A" pin="4"/>
<wire x1="289.56" y1="20.32" x2="289.56" y2="55.88" width="0.1524" layer="91"/>
</segment>
</net>
<net name="SCL4" class="0">
<segment>
<pinref part="U$9" gate="G$1" pin="SCL"/>
<wire x1="320.04" y1="-111.76" x2="309.88" y2="-111.76" width="0.1524" layer="91"/>
<wire x1="309.88" y1="-111.76" x2="309.88" y2="20.32" width="0.1524" layer="91"/>
<wire x1="309.88" y1="20.32" x2="304.8" y2="20.32" width="0.1524" layer="91"/>
<pinref part="JP4" gate="A" pin="10"/>
<wire x1="304.8" y1="20.32" x2="304.8" y2="55.88" width="0.1524" layer="91"/>
</segment>
</net>
<net name="SDA4" class="0">
<segment>
<pinref part="U$9" gate="G$1" pin="SDA"/>
<wire x1="320.04" y1="-109.22" x2="312.42" y2="-109.22" width="0.1524" layer="91"/>
<wire x1="312.42" y1="-109.22" x2="312.42" y2="22.86" width="0.1524" layer="91"/>
<wire x1="312.42" y1="22.86" x2="307.34" y2="22.86" width="0.1524" layer="91"/>
<pinref part="JP4" gate="A" pin="11"/>
<wire x1="307.34" y1="22.86" x2="307.34" y2="55.88" width="0.1524" layer="91"/>
</segment>
</net>
<net name="MISO-OUT4" class="0">
<segment>
<pinref part="U5" gate="A" pin="4Z"/>
<wire x1="330.2" y1="-35.56" x2="325.12" y2="-35.56" width="0.1524" layer="91"/>
<wire x1="325.12" y1="-35.56" x2="325.12" y2="-50.8" width="0.1524" layer="91"/>
<pinref part="U$5" gate="G$1" pin="MISO"/>
<wire x1="325.12" y1="-50.8" x2="347.98" y2="-50.8" width="0.1524" layer="91"/>
<wire x1="347.98" y1="-50.8" x2="347.98" y2="-60.96" width="0.1524" layer="91"/>
</segment>
</net>
<net name="MOSI-OUT4" class="0">
<segment>
<pinref part="U5" gate="A" pin="3Z"/>
<wire x1="330.2" y1="-33.02" x2="322.58" y2="-33.02" width="0.1524" layer="91"/>
<wire x1="322.58" y1="-33.02" x2="322.58" y2="-53.34" width="0.1524" layer="91"/>
<pinref part="U$5" gate="G$1" pin="MOSI"/>
<wire x1="322.58" y1="-53.34" x2="345.44" y2="-53.34" width="0.1524" layer="91"/>
<wire x1="345.44" y1="-53.34" x2="345.44" y2="-60.96" width="0.1524" layer="91"/>
</segment>
</net>
<net name="SCK-OUT4" class="0">
<segment>
<pinref part="U5" gate="A" pin="2Z"/>
<wire x1="330.2" y1="-30.48" x2="320.04" y2="-30.48" width="0.1524" layer="91"/>
<wire x1="320.04" y1="-30.48" x2="320.04" y2="-55.88" width="0.1524" layer="91"/>
<pinref part="U$5" gate="G$1" pin="SCK"/>
<wire x1="320.04" y1="-55.88" x2="342.9" y2="-55.88" width="0.1524" layer="91"/>
<wire x1="342.9" y1="-55.88" x2="342.9" y2="-60.96" width="0.1524" layer="91"/>
</segment>
</net>
<net name="SS-OUT4" class="0">
<segment>
<pinref part="U5" gate="A" pin="1Z"/>
<wire x1="330.2" y1="-27.94" x2="317.5" y2="-27.94" width="0.1524" layer="91"/>
<wire x1="317.5" y1="-27.94" x2="317.5" y2="-58.42" width="0.1524" layer="91"/>
<pinref part="U$5" gate="G$1" pin="SDA"/>
<wire x1="317.5" y1="-58.42" x2="340.36" y2="-58.42" width="0.1524" layer="91"/>
<wire x1="340.36" y1="-58.42" x2="340.36" y2="-60.96" width="0.1524" layer="91"/>
</segment>
</net>
<net name="N$3" class="0">
<segment>
<pinref part="U2" gate="A" pin="3Y"/>
<wire x1="73.66" y1="-20.32" x2="66.04" y2="-20.32" width="0.1524" layer="91"/>
<pinref part="JP3" gate="A" pin="6"/>
<wire x1="124.46" y1="12.7" x2="187.96" y2="12.7" width="0.1524" layer="91"/>
<pinref part="U3" gate="A" pin="3Y"/>
<wire x1="132.08" y1="-20.32" x2="124.46" y2="-20.32" width="0.1524" layer="91"/>
<wire x1="124.46" y1="-20.32" x2="124.46" y2="12.7" width="0.1524" layer="91"/>
<junction x="124.46" y="12.7"/>
<wire x1="96.52" y1="12.7" x2="124.46" y2="12.7" width="0.1524" layer="91"/>
<junction x="96.52" y="12.7"/>
<wire x1="96.52" y1="12.7" x2="96.52" y2="55.88" width="0.1524" layer="91"/>
<wire x1="73.66" y1="12.7" x2="96.52" y2="12.7" width="0.1524" layer="91"/>
<wire x1="73.66" y1="12.7" x2="73.66" y2="-20.32" width="0.1524" layer="91"/>
<junction x="73.66" y="12.7"/>
<wire x1="10.16" y1="12.7" x2="73.66" y2="12.7" width="0.1524" layer="91"/>
</segment>
</net>
<net name="N$7" class="0">
<segment>
<pinref part="JP3" gate="A" pin="5"/>
<wire x1="127" y1="15.24" x2="187.96" y2="15.24" width="0.1524" layer="91"/>
<pinref part="U3" gate="A" pin="1Y"/>
<wire x1="132.08" y1="-15.24" x2="127" y2="-15.24" width="0.1524" layer="91"/>
<wire x1="127" y1="-15.24" x2="127" y2="15.24" width="0.1524" layer="91"/>
<junction x="127" y="15.24"/>
<wire x1="93.98" y1="15.24" x2="127" y2="15.24" width="0.1524" layer="91"/>
<junction x="93.98" y="15.24"/>
<wire x1="93.98" y1="15.24" x2="93.98" y2="55.88" width="0.1524" layer="91"/>
<wire x1="71.12" y1="15.24" x2="93.98" y2="15.24" width="0.1524" layer="91"/>
<pinref part="U2" gate="A" pin="1Y"/>
<wire x1="66.04" y1="-15.24" x2="71.12" y2="-15.24" width="0.1524" layer="91"/>
<wire x1="71.12" y1="-15.24" x2="71.12" y2="15.24" width="0.1524" layer="91"/>
<junction x="71.12" y="15.24"/>
<wire x1="10.16" y1="15.24" x2="71.12" y2="15.24" width="0.1524" layer="91"/>
</segment>
</net>
<net name="N$8" class="0">
<segment>
<pinref part="JP3" gate="A" pin="7"/>
<wire x1="121.92" y1="10.16" x2="187.96" y2="10.16" width="0.1524" layer="91"/>
<pinref part="U3" gate="A" pin="4Y"/>
<wire x1="132.08" y1="-22.86" x2="121.92" y2="-22.86" width="0.1524" layer="91"/>
<wire x1="121.92" y1="-22.86" x2="121.92" y2="10.16" width="0.1524" layer="91"/>
<junction x="121.92" y="10.16"/>
<wire x1="99.06" y1="10.16" x2="121.92" y2="10.16" width="0.1524" layer="91"/>
<junction x="99.06" y="10.16"/>
<wire x1="99.06" y1="10.16" x2="99.06" y2="55.88" width="0.1524" layer="91"/>
<wire x1="76.2" y1="10.16" x2="99.06" y2="10.16" width="0.1524" layer="91"/>
<pinref part="U2" gate="A" pin="4Y"/>
<wire x1="66.04" y1="-22.86" x2="76.2" y2="-22.86" width="0.1524" layer="91"/>
<wire x1="76.2" y1="-22.86" x2="76.2" y2="10.16" width="0.1524" layer="91"/>
<junction x="76.2" y="10.16"/>
<wire x1="10.16" y1="10.16" x2="76.2" y2="10.16" width="0.1524" layer="91"/>
</segment>
</net>
<net name="N$14" class="0">
<segment>
<pinref part="JP3" gate="A" pin="8"/>
<wire x1="119.38" y1="7.62" x2="187.96" y2="7.62" width="0.1524" layer="91"/>
<pinref part="U3" gate="A" pin="2Y"/>
<wire x1="132.08" y1="-17.78" x2="119.38" y2="-17.78" width="0.1524" layer="91"/>
<wire x1="119.38" y1="-17.78" x2="119.38" y2="7.62" width="0.1524" layer="91"/>
<junction x="119.38" y="7.62"/>
<wire x1="101.6" y1="7.62" x2="119.38" y2="7.62" width="0.1524" layer="91"/>
<wire x1="101.6" y1="7.62" x2="101.6" y2="55.88" width="0.1524" layer="91"/>
<junction x="101.6" y="7.62"/>
<wire x1="78.74" y1="7.62" x2="101.6" y2="7.62" width="0.1524" layer="91"/>
<pinref part="U2" gate="A" pin="2Y"/>
<wire x1="66.04" y1="-17.78" x2="78.74" y2="-17.78" width="0.1524" layer="91"/>
<wire x1="78.74" y1="-17.78" x2="78.74" y2="7.62" width="0.1524" layer="91"/>
<junction x="78.74" y="7.62"/>
<wire x1="10.16" y1="7.62" x2="78.74" y2="7.62" width="0.1524" layer="91"/>
</segment>
</net>
<net name="N$41" class="0">
<segment>
<pinref part="JP4" gate="A" pin="12"/>
<pinref part="U5" gate="A" pin="4E"/>
<wire x1="365.76" y1="-27.94" x2="370.84" y2="-27.94" width="0.1524" layer="91"/>
<wire x1="370.84" y1="-27.94" x2="370.84" y2="-25.4" width="0.1524" layer="91"/>
<pinref part="U5" gate="A" pin="3E"/>
<wire x1="365.76" y1="-25.4" x2="370.84" y2="-25.4" width="0.1524" layer="91"/>
<junction x="370.84" y="-25.4"/>
<wire x1="370.84" y1="-25.4" x2="370.84" y2="-22.86" width="0.1524" layer="91"/>
<pinref part="U5" gate="A" pin="2E"/>
<wire x1="365.76" y1="-22.86" x2="370.84" y2="-22.86" width="0.1524" layer="91"/>
<junction x="370.84" y="-22.86"/>
<wire x1="370.84" y1="-22.86" x2="370.84" y2="-20.32" width="0.1524" layer="91"/>
<pinref part="U5" gate="A" pin="1E"/>
<wire x1="365.76" y1="-20.32" x2="370.84" y2="-20.32" width="0.1524" layer="91"/>
<junction x="370.84" y="-20.32"/>
<wire x1="370.84" y1="-20.32" x2="370.84" y2="27.94" width="0.1524" layer="91"/>
<wire x1="370.84" y1="27.94" x2="309.88" y2="27.94" width="0.1524" layer="91"/>
<wire x1="309.88" y1="27.94" x2="309.88" y2="55.88" width="0.1524" layer="91"/>
</segment>
</net>
</nets>
</sheet>
</sheets>
<errors>
<approved hash="104,1,30.48,-15.24,U2,VDD,+3V3,,,"/>
<approved hash="104,1,167.64,-15.24,U3,VDD,+3V3,,,"/>
<approved hash="104,1,76.2,-114.3,U$6,VCC,+3V3,,,"/>
<approved hash="104,1,121.92,-114.3,U$7,VCC,+3V3,,,"/>
<approved hash="104,1,228.6,-15.24,U4,VDD,+3V3,,,"/>
<approved hash="104,1,365.76,-15.24,U5,VDD,+3V3,,,"/>
<approved hash="104,1,274.32,-114.3,U$8,VCC,+3V3,,,"/>
<approved hash="104,1,320.04,-114.3,U$9,VCC,+3V3,,,"/>
</errors>
</schematic>
</drawing>
</eagle>
